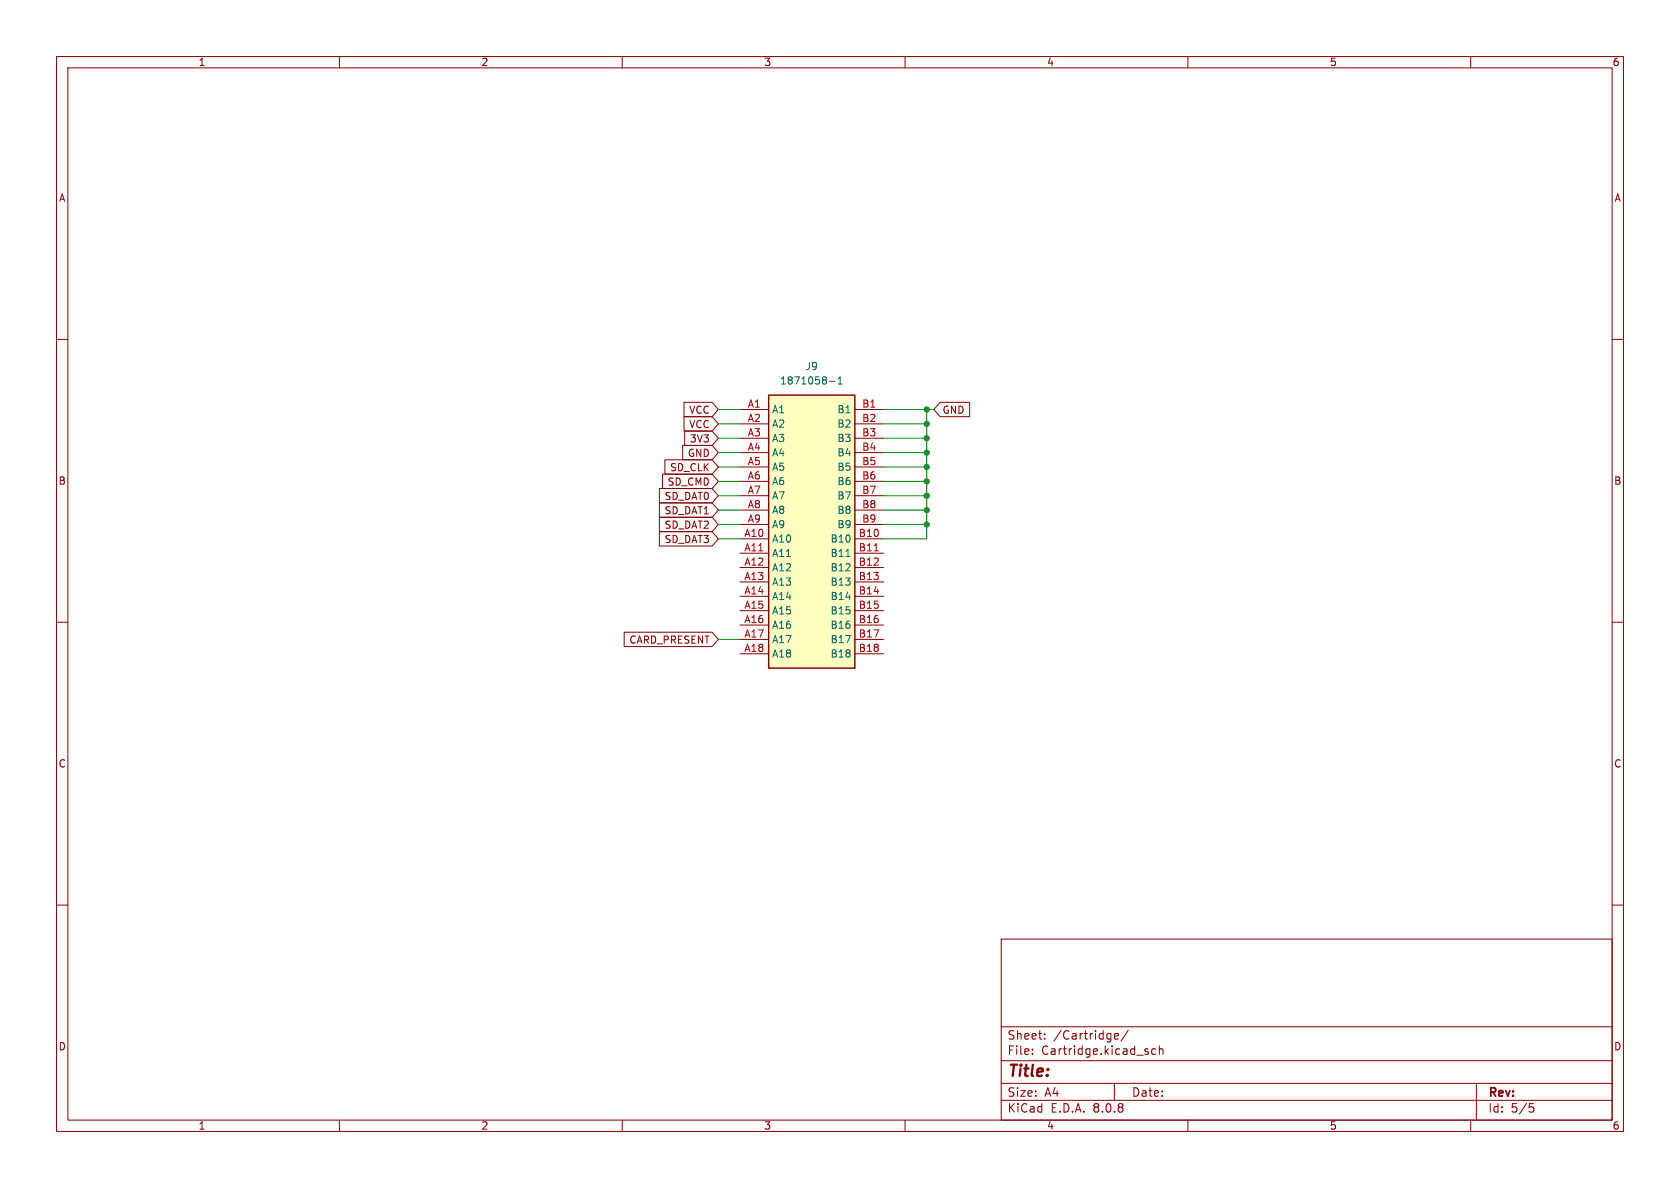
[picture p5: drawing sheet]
<svg xmlns="http://www.w3.org/2000/svg" width="297mm" height="210mm" viewBox="0 0 297 210" stroke-linecap="round" stroke-linejoin="round" font-family="sans-serif">
<g fill="none" stroke="#840000" stroke-width=".18">
<path d="M10 10h277v190h-277zM12 12h273v186h-273zM60 10v2M110 10v2M160 10v2M210 10v2M260 10v2M10 60h2M285 60h2M10 110h2M285 110h2M10 160h2"/>
<path d="M177 166h108v32h-108zM285 160h2M60 198v2M110 198v2M160 198v2M177 194.5h108M177 191.5h108M177 187.5h108M177 181.5h108M182.5 186.3v.1M182.5 185.5v.1M184.7 183.6v.1"/>
<path d="M184.7 182.8v.1M197 191.5v3M197 183.2l.7-.1v-.3l-.5-.1-.2 .2 .1 .7h.6M199.5 182.1l-1.3 2M204.3 185.5l-.4-.1-.3 .3v.4l.1 .2h.6M205 185.5l.2-.1 .3 .1 .1 .9M205 184.9v1.5M210 198v2M260 198v2M261 191.5v6.5M270.4 195.1h.7M270.5 195.7h.4l.3 .3-.2 .5-.5 .1"/>
</g>
<path d="M135.9 69.9h15.2v48.2h-15.2z" fill="#ffffc2"/>
<path d="M135.9 69.9h15.2v48.2h-15.2z" fill="none" stroke="#840000" stroke-width=".25"/>
<g fill="none" stroke="#840000" stroke-width=".18">
<path d="M120.7 78.7h5.2l1.1 1.3-1.1 1.3h-5.2zM120.9 71.1h5l1.1 1.3-1.1 1.3h-5zM120.9 73.7h5l1.1 1.2-1.1 1.3h-5zM121 76.2h4.9l1.1 1.3-1.1 1.2h-4.9zM130.8 72.4h5.1M130.8 74.9h5.1M130.8 77.5h5.1M151.1 72.4h5.1M151.1 74.9h5.1M151.1 77.5h5.1M166.2 71.1h5.2v2.6h-5.2l-1.1-1.3zM116.6 94h9.3l1.1 1.3-1.1 1.2h-9.3z"/>
<path d="M116.6 91.4h9.3l1.1 1.3-1.1 1.3h-9.3zM116.6 88.9h9.3l1.1 1.3-1.1 1.2h-9.3zM116.6 86.4h9.3l1.1 1.2-1.1 1.3h-9.3zM117.1 83.8h8.8l1.1 1.3-1.1 1.3h-8.8zM117.5 81.3h8.4l1.1 1.3-1.1 1.2h-8.4zM130.8 95.3h5.1M130.8 97.8h5.1M130.8 80h5.1M130.8 82.6h5.1M130.8 85.1h5.1M130.8 87.6h5.1M130.8 90.2h5.1"/>
<path d="M130.8 92.7h5.1M151.1 95.3h5.1M151.1 97.8h5.1M151.1 80h5.1M151.1 82.6h5.1M151.1 85.1h5.1M151.1 87.6h5.1M151.1 90.2h5.1M151.1 92.7h5.1M110.3 111.8h15.6l1.1 1.2-1.1 1.3h-15.6zM130.8 100.3h5.1M130.8 102.9h5.1"/>
<path d="M130.8 105.4h5.1M130.8 108h5.1M130.8 110.5h5.1M130.8 113h5.1M130.8 115.6h5.1M151.1 100.3h5.1M151.1 102.9h5.1M151.1 105.4h5.1M151.1 108h5.1M151.1 110.5h5.1M151.1 113h5.1M151.1 115.6h5.1"/>
</g>
<path d="M146.7 67.4h.9M148.2 67.9h.7M148.2 67l.3-.4v1.3M149.6 98.4h.7" fill="none" stroke="#006464" stroke-width=".18"/>
<path d="M154.5 97.4h.8" fill="none" stroke="#a90000" stroke-width=".18"/>
<g fill="none" stroke="#009600" stroke-width=".18">
<path d="M127 72.4h3.8M127 77.5h3.8M127 74.9h3.8M156.2 72.4h8.9M156.2 77.5h7.6M156.2 74.9h7.6M163.8 72.4v22.9h-7.6M127 95.3h3.8M127 92.7h3.8M127 80h3.8M127 82.6h3.8M127 85.1h3.8"/>
<path d="M127 87.6h3.8M127 90.2h3.8M156.2 92.7h7.6M156.2 80h7.6M156.2 82.6h7.6M156.2 85.1h7.6M156.2 87.6h7.6M156.2 90.2h7.6M127 113h3.8"/>
</g>
<g fill="#009600" stroke="#009600" stroke-width=".18">
<circle cx="163.8" cy="92.7" r=".46"/>
<circle cx="163.8" cy="74.9" r=".46"/>
<circle cx="163.8" cy="77.5" r=".46"/>
<circle cx="163.8" cy="85.1" r=".46"/>
<circle cx="163.8" cy="87.6" r=".46"/>
<circle cx="163.8" cy="80" r=".46"/>
<circle cx="163.8" cy="82.6" r=".46"/>
<circle cx="163.8" cy="90.2" r=".46"/>
<circle cx="163.8" cy="72.4" r=".46"/>
</g>
<text font-size="2.8" fill="#840000" x="178" y="190.9">Title:</text>
<g font-size="2.1" fill="#840000">
<text x="178" y="184">Sheet:</text>
<text x="186.2" y="184">/Cartridge/</text>
<text x="178" y="186.7">File:</text>
<text x="184.1" y="186.7">Cartridge.kicad_sch</text>
<text x="178" y="196.9">KiCad</text>
<text x="178" y="194.1">Size:</text>
<text x="184.7" y="194.1">A4</text>
<text x="185.7" y="196.9">E.D.A.</text>
<text x="193.3" y="196.9">8.0.8</text>
<text x="200" y="194.1">Date:</text>
<text x="263" y="194.3">Rev:</text>
<text x="263" y="196.9">Id:</text>
<text x="267.1" y="196.9">5/5</text>
</g>
<g font-size="1.8" fill="#840000">
<text x="35" y="11.9">1</text>
<text x="85" y="11.9">2</text>
<text x="135" y="11.9">3</text>
<text x="185" y="11.9">4</text>
<text x="235" y="11.9">5</text>
<text x="285" y="11.9">6</text>
<text x="10.3" y="35.9">A</text>
<text x="285.3" y="35.9">A</text>
<text x="121.7" y="73.3">VCC</text>
<text x="121.7" y="75.9">VCC</text>
<text x="166.5" y="73.3">GND</text>
<text x="118.4" y="83.5">SD_CLK</text>
<text x="121.5" y="81">GND</text>
<text x="121.9" y="78.4">3V3</text>
<text x="10.3" y="85.9">B</text>
<text x="117.4" y="88.6">SD_DAT0</text>
<text x="117.9" y="86">SD_CMD</text>
<text x="285.3" y="85.9">B</text>
<text x="117.4" y="93.7">SD_DAT2</text>
<text x="117.4" y="91.1">SD_DAT1</text>
<text x="117.4" y="96.2">SD_DAT3</text>
<text x="111.2" y="114">CARD_PRESENT</text>
<text x="10.3" y="135.9">C</text>
<text x="285.3" y="135.9">C</text>
<text x="10.3" y="185.9">D</text>
<text x="285.3" y="185.9">D</text>
<text x="35" y="199.9">1</text>
<text x="85" y="199.9">2</text>
<text x="135" y="199.9">3</text>
<text x="185" y="199.9">4</text>
<text x="235" y="199.9">5</text>
<text x="285" y="199.9">6</text>
</g>
<g font-size="1.8" fill="#006464">
<text x="142.3" y="65.6">J9</text>
<text x="137.8" y="68.2">1871058-1</text>
<text x="136.4" y="73.3">A1</text>
<text x="136.4" y="75.8">A2</text>
<text x="147.9" y="73.3">B1</text>
<text x="147.9" y="75.8">B2</text>
<text x="136.4" y="78.3">A3</text>
<text x="136.4" y="80.9">A4</text>
<text x="136.4" y="83.4">A5</text>
<text x="147.9" y="78.3">B3</text>
<text x="147.9" y="80.9">B4</text>
<text x="147.9" y="83.4">B5</text>
<text x="136.4" y="86">A6</text>
<text x="136.4" y="88.5">A7</text>
<text x="147.9" y="86">B6</text>
<text x="147.9" y="88.5">B7</text>
<text x="136.4" y="91">A8</text>
<text x="136.4" y="93.6">A9</text>
<text x="147.9" y="91">B8</text>
<text x="147.9" y="93.6">B9</text>
<text x="136.4" y="96.1">A10</text>
<text x="136.4" y="98.7">A11</text>
<text x="136.4" y="101.2">A12</text>
<text x="146.7" y="96.1">B10</text>
<text x="146.7" y="98.7">B11</text>
<text x="146.7" y="101.2">B12</text>
<text x="136.4" y="103.7">A13</text>
<text x="136.4" y="106.3">A14</text>
<text x="146.7" y="103.7">B13</text>
<text x="146.7" y="106.3">B14</text>
<text x="136.4" y="108.8">A15</text>
<text x="136.4" y="111.4">A16</text>
<text x="136.4" y="113.9">A17</text>
<text x="146.7" y="108.8">B15</text>
<text x="146.7" y="111.4">B16</text>
<text x="146.7" y="113.9">B17</text>
<text x="136.4" y="116.4">A18</text>
<text x="146.7" y="116.4">B18</text>
</g>
<g font-size="1.8" fill="#a90000">
<text x="132.1" y="72.1">A1</text>
<text x="132.1" y="74.7">A2</text>
<text x="132.1" y="77.2">A3</text>
<text x="152.3" y="72.1">B1</text>
<text x="152.3" y="74.7">B2</text>
<text x="152.3" y="77.2">B3</text>
<text x="132.1" y="79.8">A4</text>
<text x="132.1" y="82.3">A5</text>
<text x="152.3" y="79.8">B4</text>
<text x="152.3" y="82.3">B5</text>
<text x="132.1" y="84.8">A6</text>
<text x="132.1" y="87.4">A7</text>
<text x="132.1" y="89.9">A8</text>
<text x="152.3" y="84.8">B6</text>
<text x="152.3" y="87.4">B7</text>
<text x="152.3" y="89.9">B8</text>
<text x="131.5" y="95">A10</text>
<text x="132.1" y="92.5">A9</text>
<text x="151.7" y="95">B10</text>
<text x="152.3" y="92.5">B9</text>
<text x="131.5" y="97.5">A11</text>
<text x="131.5" y="100.1">A12</text>
<text x="151.7" y="97.5">B11</text>
<text x="151.7" y="100.1">B12</text>
<text x="131.5" y="102.6">A13</text>
<text x="131.5" y="105.2">A14</text>
<text x="131.5" y="107.7">A15</text>
<text x="151.7" y="102.6">B13</text>
<text x="151.7" y="105.2">B14</text>
<text x="151.7" y="107.7">B15</text>
<text x="131.5" y="110.2">A16</text>
<text x="131.5" y="112.8">A17</text>
<text x="151.7" y="110.2">B16</text>
<text x="151.7" y="112.8">B17</text>
<text x="131.5" y="115.3">A18</text>
<text x="151.7" y="115.3">B18</text>
</g>
</svg>
